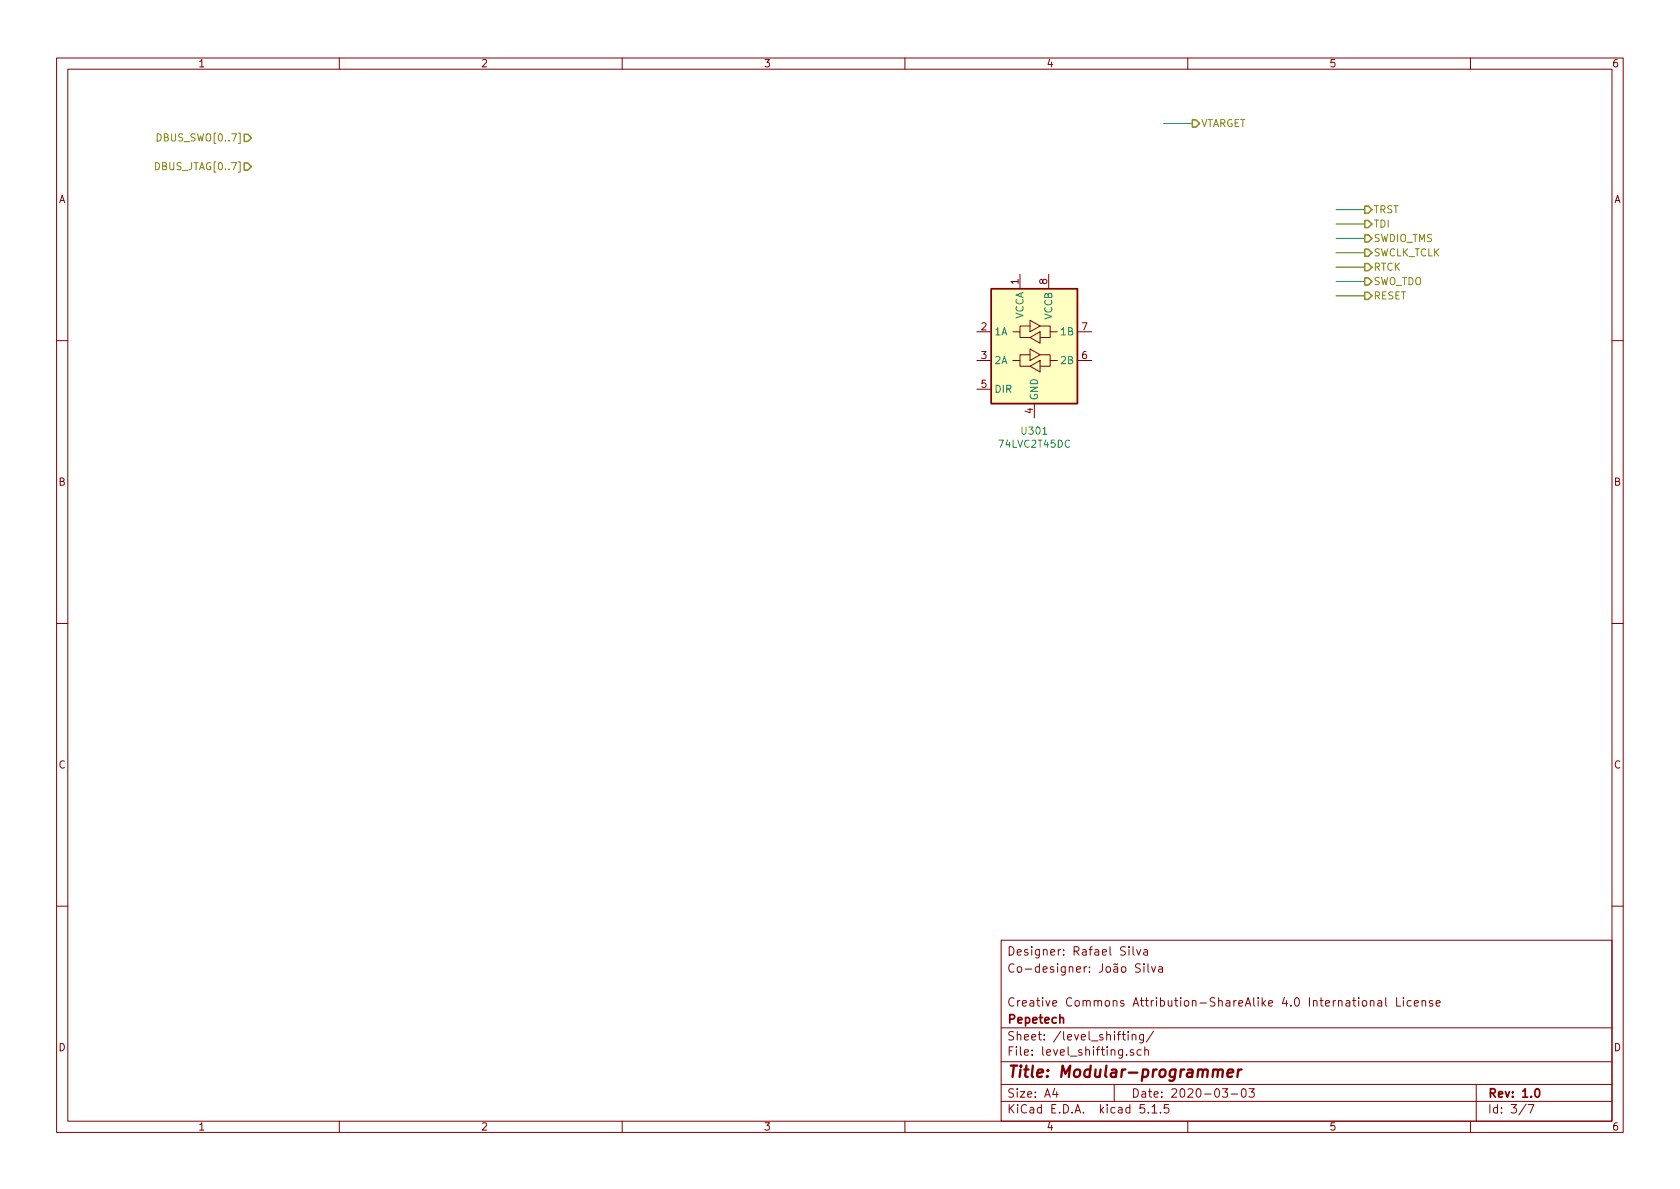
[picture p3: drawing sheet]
EESchema Schematic File Version 4
EELAYER 30 0
EELAYER END
$Descr A4 11693 8268
encoding utf-8
Sheet 3 7
Title "Modular-programmer"
Date "2020-03-03"
Rev "1.0"
Comp "Pepetech"
Comment1 "Creative Commons Attribution-ShareAlike 4.0 International License"
Comment2 ""
Comment3 "Co-designer: João Silva"
Comment4 "Designer: Rafael Silva"
$EndDescr
Text HLabel 8300 850  2    50   Output ~ 0
VTARGET
Text HLabel 9500 1450 2    50   Output ~ 0
TRST
Text HLabel 9500 1550 2    50   Output ~ 0
TDI
Text HLabel 9500 1650 2    50   Output ~ 0
SWDIO_TMS
Text HLabel 9500 1750 2    50   Output ~ 0
SWCLK_TCLK
Text HLabel 9500 1850 2    50   Output ~ 0
RTCK
Text HLabel 9500 1950 2    50   Output ~ 0
SWO_TDO
Text HLabel 9500 2050 2    50   Output ~ 0
RESET
Wire Wire Line
	9500 2050 9300 2050
Wire Wire Line
	9500 1450 9300 1450
Wire Wire Line
	9500 1550 9300 1550
Wire Wire Line
	9500 1650 9300 1650
Wire Wire Line
	9500 1750 9300 1750
Wire Wire Line
	9500 1850 9300 1850
Wire Wire Line
	9500 1950 9300 1950
Wire Wire Line
	8300 850  8100 850 
Text HLabel 1750 950  0    50   Input ~ 0
DBUS_SWO[0..7]
Text HLabel 1750 1150 0    50   Input ~ 0
DBUS_JTAG[0..7]
$Comp
L Logic_LevelTranslator:74LVC2T45DC U301
U 1 1
P 7200 2400
F 0 "U301" H 7200 1811 50  0000 C CNN
F 1 "74LVC2T45DC" H 7200 1720 50  0000 C CNN
F 2 "Package_SO:VSSOP-8_2.3x2mm_P0.5mm" H 7200 1550 50  0001 C CNN
F 3 "https://assets.nexperia.com/documents/data-sheet/74LVC_LVCH2T45.pdf" H 7450 2150 50  0001 C CNN
	1    7200 2400
	1    0    0    -1  
$EndComp
$EndSCHEMATC
